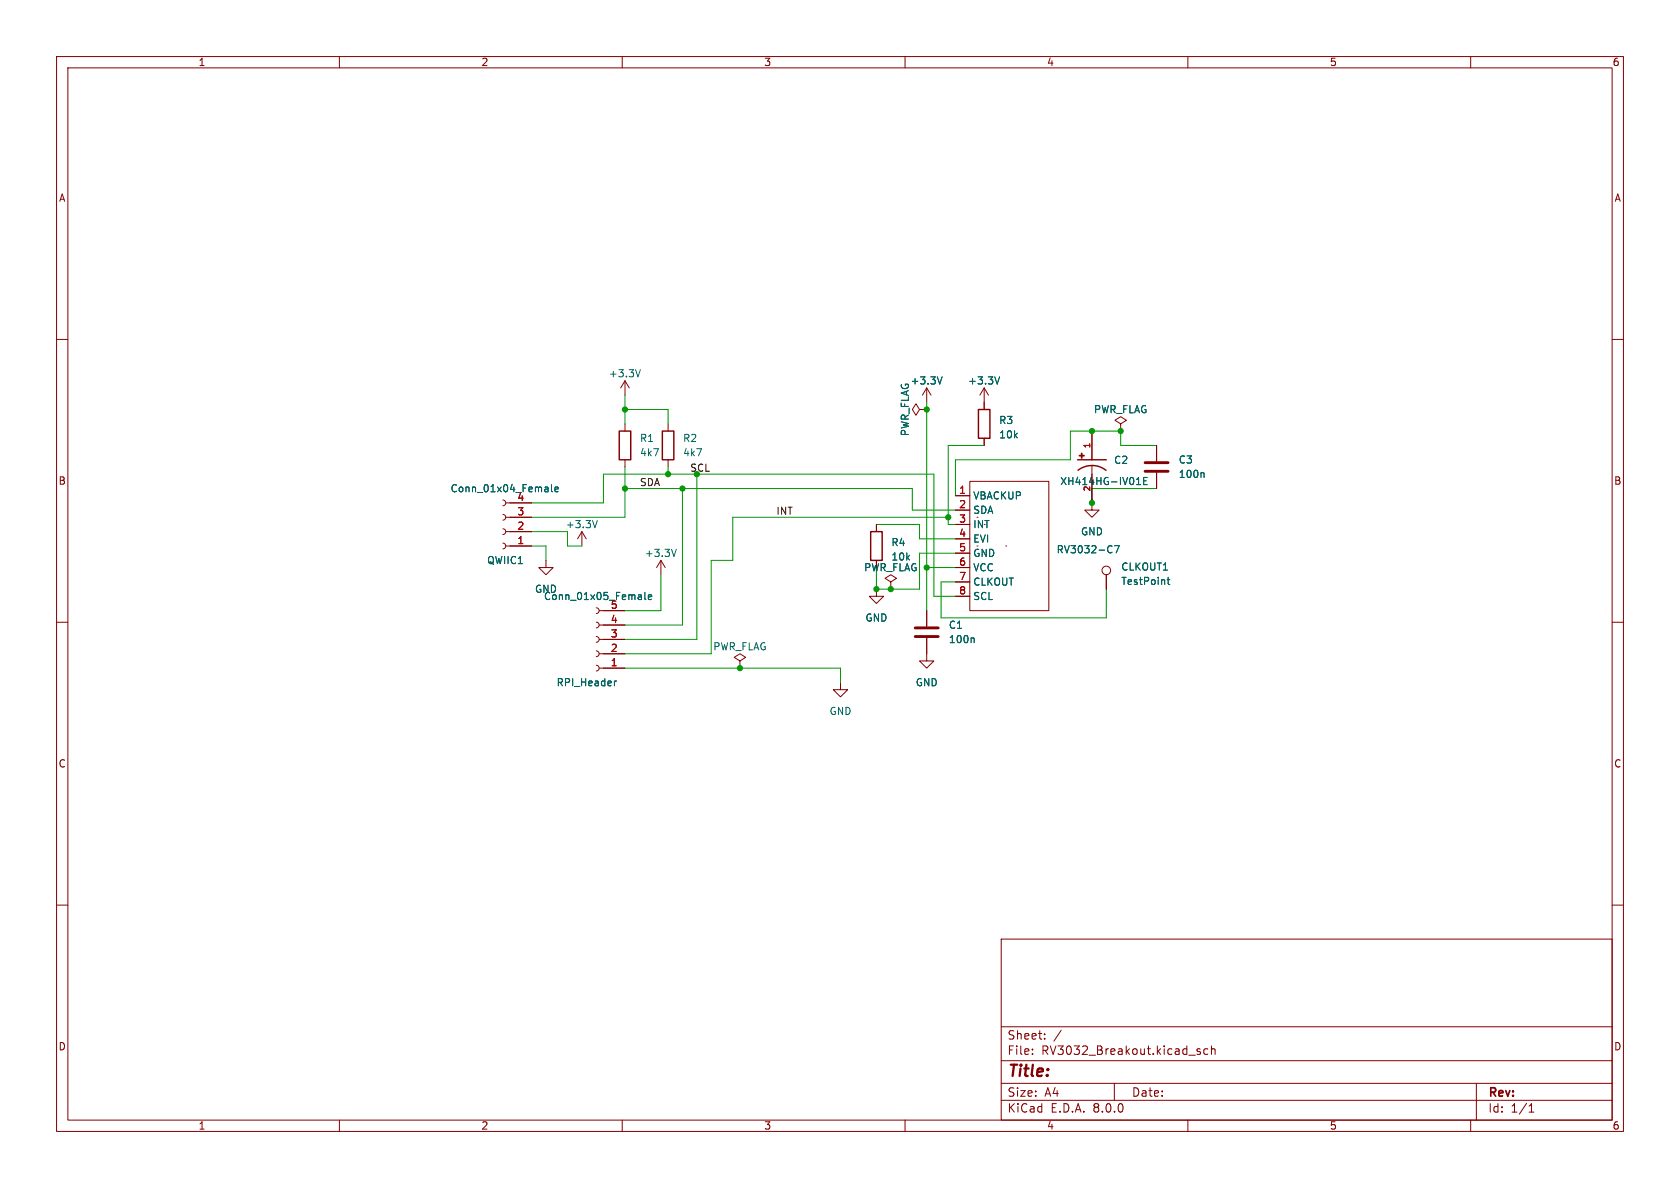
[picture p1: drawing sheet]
<svg xmlns="http://www.w3.org/2000/svg" width="297mm" height="210mm" viewBox="0 0 297 210" stroke-linecap="round" stroke-linejoin="round" font-family="sans-serif">
<g fill="none" stroke="#840000" stroke-width=".18">
<path d="M10 10h277v190h-277zM12 12h273v186h-273zM60 10v2M110 10v2M160 10v2M210 10v2M260 10v2M10 60h2M285 60h2M110.5 67.3l-.8 1.3M110.5 67.3v2.6M110.5 74.9v1.3"/>
<path d="M110.5 67.3l.8 1.3M118.1 74.9v1.3M162.6 72.4l-.7-1-.6 1 .6 1 .7-1h1.2M163.8 72.4h.1M163.8 68.6l-.7 1.3M163.8 68.6v2.5M163.8 68.6l.8 1.3M174 68.6l-.8 1.3M174 68.6v3.8M174 77.5v1.2M174 68.6l.8 1.3M193 76.2v5.1"/>
<path d="M198.1 74.9l1-.6-1-.6-1 .6 1 .6v1.3M198.1 76.2h.1M204.5 78.7v2.8M88.9 88.4l.4 .1 .1 .4-.1 .4-.4 .1M88.9 90.9l.4 .2 .1 .3-.1 .4-.4 .1M88.9 93.5l.4 .1 .1 .4-.1 .3-.4 .2M88.9 96l.4 .2 .1 .3-.1 .4-.4 .1M89.4 88.9h4.6M89.4 91.4h4.6M89.4 94h4.6M89.4 96.5h4.6M96.5 99.1v1.2h1.3l-1.3 1.3-1.3-1.3h1.3"/>
<path d="M102.9 94l-.8 1.3M102.9 94v2.5M102.9 94l.7 1.3M110.5 81.3v1.3M116.8 99.1l-.7 1.2M116.8 99.1v2.5M116.8 99.1l.8 1.2M118.1 81.3v1.3M154.9 92.7v1.3M154.9 99.1v1.2M168.9 87.6h2.5M168.9 90.2h2.5"/>
<path d="M168.9 92.7h2.5M168.9 95.3h2.5M168.9 97.8h2.5M171.4 85.1h14v22.9h-14zM177.8 96.5h.1M193 82.3v7.9h1.3l-1.3 1.2-1.2-1.2h1.2M204.5 83.6v2.8M10 110h2M105.4 107.4l.4 .2 .1 .4-.1 .3-.4 .2M105.4 110l.4 .1 .1 .4-.1 .3-.4 .2M105.4 112.5l.4 .2 .1 .3-.1 .4-.4 .1M105.4 115.1l.4 .1 .1 .4-.1 .3-.4 .2"/>
<path d="M105.4 117.6l.4 .2 .1 .3-.1 .4-.4 .1M105.9 108h4.6M105.9 110.5h4.6M105.9 113h4.6M105.9 115.6h4.6M105.9 118.1h4.6M130.8 116.8l1-.6-1-.6-1 .6 1 .6v1.3M130.8 118.1h.1M154.9 104.1v1.3h1.3l-1.3 1.3-1.2-1.3h1.2M157.5 102.9l1-.7-1-.6-1 .6 1 .7v1.2M157.5 104.1h.1M163.8 112.8v4h1.3l-1.3 1.3-1.2-1.3h1.2"/>
<path d="M163.8 108v2.7M168.9 100.3h2.5M168.9 102.9h2.5M168.9 105.4h2.5M195.6 101.6v2.5M285 110h2M148.6 120.7v1.2h1.3l-1.3 1.3-1.3-1.3h1.3M10 160h2M285 160h2M177 166h108v32h-108zM60 198v2M110 198v2"/>
<path d="M160 198v2M177 194.5h108M177 191.5h108M177 187.5h108M177 181.5h108M182.5 186.3v.1M182.5 185.5v.1M184.7 183.6v.1M184.7 182.8v.1M187.6 182.1l-1.3 2M197 191.5v3M210 198v2"/>
<path d="M211.6 185.7l.6 .4-.2 .3-.4-.1M212.2 185.5l-.4-.1-.2 .2M213.5 185.5l-.4-.1-.3 .3v.4l.2 .2h.5M214.2 185.5l.2-.1 .3 .1 .1 .9M214.2 184.9v1.5M260 198v2M261 191.5v6.5M270.3 196.6h.9M270.3 195.5l.4-.4v1.5"/>
<circle cx="195.6" cy="100.8" r=".76"/>
</g>
<path d="M109.5 76.2h2v5.1h-2zM117.1 76.2h2v5.1h-2zM173 72.4h2v5.1h-2zM153.9 94h2.1v5.1h-2.1zM190.5 81.3h5.1M190.6 83.1a4.1 4.1 0 0 1 4.9 0" fill="none" stroke="#840000" stroke-width=".25"/>
<g fill="none" stroke="#006464" stroke-width=".18">
<path d="M113.2 65.3l-.4 1.3M166.6 66.6l-.5 1.3M176.7 66.6l-.4 1.3M97.5 85.7v1.1l.2 .1M98.1 86.5l.6-.1-.1-.2-.3-.1-.2 .2 .1 .6h.4M105.6 92l-.4 1.3M119.6 97.1l-.5 1.3M196.4 96.5l.2 .1M196.6 97.6l-.2 .1M197 96.5h.9l-.6 1.2M200.9 85.7h.7M201.2 84.6l.1-.2v1.3"/>
<path d="M202.2 85h.4M202.8 84.4h-.6v1.3h.6M212.7 83.6l.2 .1v.7M114 104.7v1.1l.2 .2M114.6 105.6l.6-.2v-.2l-.4-.1-.2 .2 .1 .6h.5M172 112.8l.2 .1v.7M206.3 102.5h.5M206.5 102.1v1l.3 .2M109 120.4l-.4 .2"/>
</g>
<path d="M202.4 83.3h4.1M202.4 81.8h4.1M161.8 112.5h4.1M161.8 111h4.1" fill="none" stroke="#840000" stroke-width=".51"/>
<g fill="#840000" stroke="#840000" stroke-width=".18">
<path d="M190.8 80.5h.9v.1h-.9z"/>
<path d="M191.2 80.1h.1v.9h-.1z"/>
</g>
<g fill="none" stroke="#009600" stroke-width=".18">
<path d="M110.5 69.9v5M110.5 72.4h7.6v2.5M163.8 71.1v36.9M174 78.7h-6.4v14h1.3M204.5 78.7h-6.4v-2.5h-8.9v5.1h-20.3v6.3M94 88.9h12.7v-5.1h58.4v21.6h3.8M94 94h6.3v2.5h2.6M94 96.5h2.5v2.6M110.5 86.4h50.8v3.8h7.6M110.5 82.6v8.8h-16.5M118.1 82.6v1.2M120.6 86.4v24.1h-10.1"/>
<path d="M123.2 83.8v29.2h-12.7M154.9 92.7h7.7v2.6h6.3M167.6 91.4h-38.1v7.7h-3.8v16.5h-15.2M168.9 97.8h-6.3v6.3h-7.7v-3.8M204.5 86.4h-11.5v2.5M110.5 118.1h38.1v2.6M116.8 101.6v6.4h-6.3M163.8 100.3h5.1M168.9 102.9h-2.5v6.3h29.2v-5.1"/>
</g>
<g fill="#009600" stroke="#009600" stroke-width=".18">
<circle cx="193" cy="88.9" r=".46"/>
<circle cx="157.5" cy="104.1" r=".46"/>
<circle cx="154.9" cy="104.1" r=".46"/>
<circle cx="163.8" cy="100.3" r=".46"/>
<circle cx="167.6" cy="91.4" r=".46"/>
<circle cx="198.1" cy="76.2" r=".46"/>
<circle cx="193" cy="76.2" r=".46"/>
<circle cx="163.8" cy="72.4" r=".46"/>
<circle cx="118.1" cy="83.8" r=".46"/>
<circle cx="110.5" cy="72.4" r=".46"/>
<circle cx="110.5" cy="86.4" r=".46"/>
<circle cx="120.6" cy="86.4" r=".46"/>
<circle cx="123.2" cy="83.8" r=".46"/>
<circle cx="130.8" cy="118.1" r=".46"/>
</g>
<text font-size="2.8" fill="#840000" x="178" y="190.9">Title:</text>
<g font-size="2.1" fill="#840000">
<text x="178" y="184">Sheet:</text>
<text x="178" y="186.7">File:</text>
<text x="184.1" y="186.7">RV3032_Breakout.kicad_sch</text>
<text x="178" y="196.9">KiCad</text>
<text x="178" y="194.1">Size:</text>
<text x="184.7" y="194.1">A4</text>
<text x="185.7" y="196.9">E.D.A.</text>
<text x="193.3" y="196.9">8.0.0</text>
<text x="200" y="194.1">Date:</text>
<text x="263" y="194.3">Rev:</text>
<text x="263" y="196.9">Id:</text>
<text x="267.1" y="196.9">1/1</text>
</g>
<g font-size="1.8" fill="#840000">
<text x="35" y="11.9">1</text>
<text x="85" y="11.9">2</text>
<text x="135" y="11.9">3</text>
<text x="185" y="11.9">4</text>
<text x="235" y="11.9">5</text>
<text x="285" y="11.9">6</text>
<text x="10.3" y="35.9">A</text>
<text x="285.3" y="35.9">A</text>
<text x="10.3" y="85.9">B</text>
<text x="285.3" y="85.9">B</text>
<text x="10.3" y="135.9">C</text>
<text x="285.3" y="135.9">C</text>
<text x="10.3" y="185.9">D</text>
<text x="285.3" y="185.9">D</text>
<text x="35" y="199.9">1</text>
<text x="85" y="199.9">2</text>
<text x="135" y="199.9">3</text>
<text x="185" y="199.9">4</text>
<text x="235" y="199.9">5</text>
<text x="285" y="199.9">6</text>
</g>
<g font-size="1.8" fill="#006464">
<text x="107.5" y="66.9">+3.3V</text>
<text x="160.9" y="68.2">+3.3V</text>
<text x="171" y="68.2">+3.3V</text>
<text x="160.9" y="77.2" transform="rotate(-90 160.9 77.2)">PWR_FLAG</text>
<text x="176.5" y="75.2">R3</text>
<text x="176.5" y="77.7">10k</text>
<text x="193.3" y="73.3">PWR_FLAG</text>
<text x="113" y="78.3">R1</text>
<text x="113" y="80.9">4k7</text>
<text x="120.7" y="78.3">R2</text>
<text x="120.7" y="80.9">4k7</text>
<text x="196.9" y="82.2">C2</text>
<text x="208.3" y="82.1">C3</text>
<text x="79.6" y="87.2">Conn_01x04_Female</text>
<text x="172" y="88.5">VBACKUP</text>
<text x="187.3" y="86">XH414HG-IV01E</text>
<text x="208.3" y="84.7">100n</text>
<text x="99.9" y="93.6">+3.3V</text>
<text x="172" y="91">SDA</text>
<text x="172" y="93.6">INT</text>
<text x="191" y="94.8">GND</text>
<text x="86" y="99.9">QWIIC1</text>
<text x="113.9" y="98.7">+3.3V</text>
<text x="152.7" y="101.2">PWR_FLAG</text>
<text x="157.5" y="96.7">R4</text>
<text x="157.5" y="99.3">10k</text>
<text x="172" y="96.1">EVI</text>
<text x="172" y="98.7">GND</text>
<text x="172" y="101.2">VCC</text>
<text x="186.7" y="98">RV3032-C7</text>
<text x="198.1" y="101.1">CLKOUT1</text>
<text x="94.5" y="105">GND</text>
<text x="96.1" y="106.3">Conn_01x05_Female</text>
<text x="172" y="103.7">CLKOUT</text>
<text x="172" y="106.3">SCL</text>
<text x="198.1" y="103.6">TestPoint</text>
<text x="152.9" y="110.1">GND</text>
<text x="167.6" y="111.4">C1</text>
<text x="167.6" y="113.9">100n</text>
<text x="126" y="115.2">PWR_FLAG</text>
<text x="98.3" y="121.5">RPI_Header</text>
<text x="161.8" y="121.5">GND</text>
<text x="146.6" y="126.6">GND</text>
</g>
<g font-size="1.8" fill="#0f0f0f">
<text x="121.9" y="83.5">SCL</text>
<text x="113" y="86">SDA</text>
<text x="137.2" y="91.1">INT</text>
</g>
<g font-size="1.8" fill="#a90000">
<text x="91.4" y="88.6">4</text>
<text x="169.5" y="87.4">1</text>
<text x="169.5" y="89.9">2</text>
<text x="91.4" y="93.7">2</text>
<text x="91.4" y="91.2">3</text>
<text x="169.5" y="92.5">3</text>
<text x="169.5" y="95">4</text>
<text x="91.4" y="96.3">1</text>
<text x="169.5" y="97.5">5</text>
<text x="169.5" y="100.1">6</text>
<text x="107.9" y="107.7">5</text>
<text x="169.5" y="102.6">7</text>
<text x="169.5" y="105.2">8</text>
<text x="107.9" y="112.8">3</text>
<text x="107.9" y="110.2">4</text>
<text x="107.9" y="117.9">1</text>
<text x="107.9" y="115.3">2</text>
</g>
<g font-size="1.4" fill="#a90000">
<text x="192.8" y="79.4" transform="rotate(-90 192.8 79.4)">1</text>
<text x="192.8" y="87" transform="rotate(-90 192.8 87)">2</text>
</g>
</svg>
